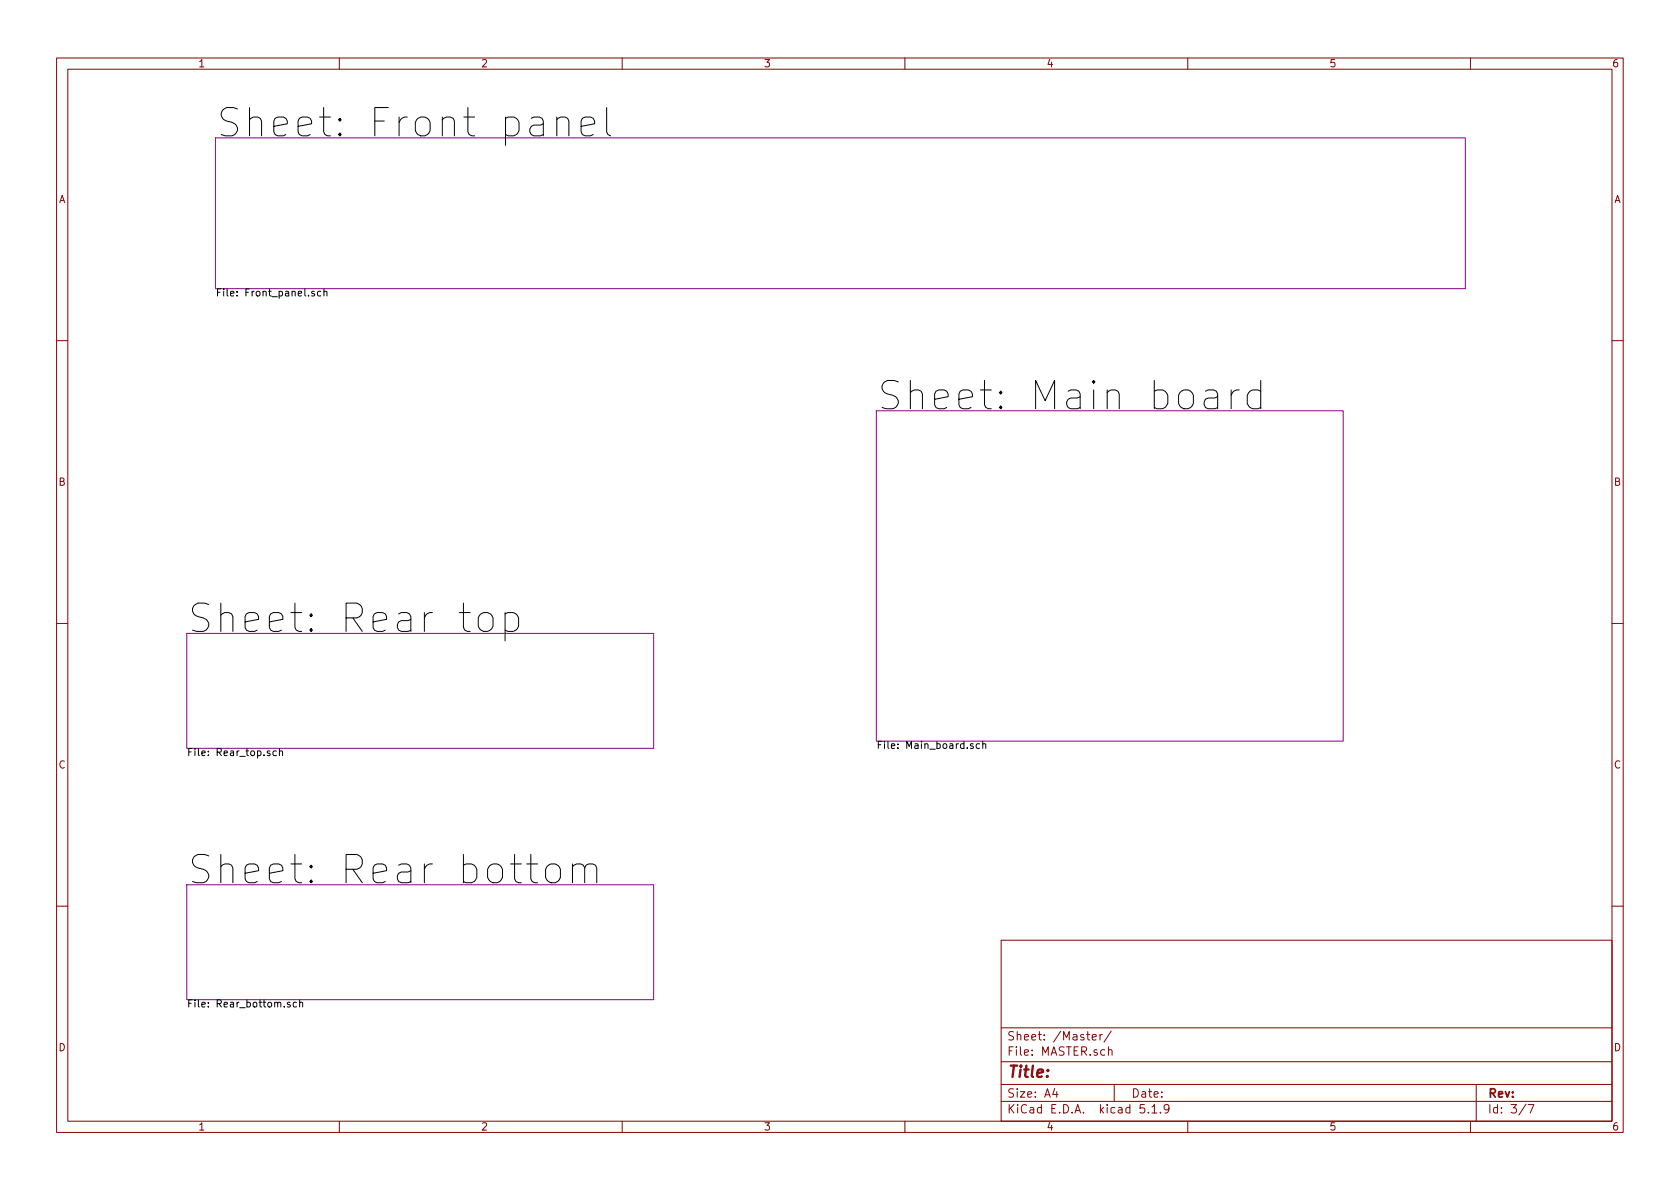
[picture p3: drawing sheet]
<svg xmlns="http://www.w3.org/2000/svg" width="297mm" height="210mm" viewBox="0 0 297 210" stroke-linecap="round" stroke-linejoin="round" font-family="sans-serif">
<g fill="none" stroke="#840000" stroke-width=".18">
<path d="M10 10.3h277v189.9h-277zM12 12.2h273v186.1h-273zM60 10.3v1.9M110 10.3v1.9M160 10.3v1.9M210 10.3v1.9M260 10.3v1.9M10 60.2h2M285 60.2h2M10 110.3h2M285 110.3h2M10 160.2h2"/>
<path d="M177 166.3h108v32h-108zM285 160.2h2M60 198.3v1.9M110 198.3v1.9M160 198.3v1.9M177 194.8h108M177 191.8h108M177 187.8h108M177 181.8h108M186.5 192.5l-.4 1h1M186.8 193v1M193.1 183.4l.7-.1v-.3l-.5-.1-.2 .2 .1 .7h.6"/>
<path d="M194.5 182.9v1M194.9 182.9l-.3 .1-.1 .2M196 185.7l.2-.1 .3 .1 .1 .9M196 185.1v1.5M196.5 182.3l-1.3 2M197 191.8v3M202.3 195.3h-.7l-.1 .7 .3-.1 .5 .1 .1 .2-.1 .5-.2 .1-.6-.1M203 196.7v.1M203.7 195.8l.4-.5v1.5M203.7 196.8h.8M205.2 196.7v.1M206.7 196l-.1 .2a.48 .48 0 0 1-.7-.1v-.6a.48 .48 0 0 1 .7-.1v.1a1.19 1.19 0 0 1-.2 1.2l-.4 .1"/>
<path d="M210 198.3v1.9M260 198.3v1.9M261 191.8v6.5M269.8 195.2l-1.2 2M270.2 195.3h1l-.6 1.5"/>
</g>
<path d="M38.1 24.4h221v26.6h-221zM154.9 72.6h82.6v58.5h-82.6zM33 112h82.6v20.3h-82.6zM33 156.5h82.6v20.3h-82.6z" fill="none" stroke="#840084" stroke-width=".18"/>
<g fill="none" stroke="#000" stroke-width=".18">
<path d="M107.3 19v4.3l.2 .5 .5 .2M98.5 21.2a1.36 1.36 0 0 1 1.9-.3l.2 .5v2.6M98.5 20.7v3.3M102.7 22.3l2.4-.4v-.5l-.2-.5-.5-.2h-.9l-.5 .2-.3 .5v1.9l.3 .5 .5 .2h.9l.5-.2M55.6 51.6l-.3-.1-.2 .2 .1 .2 .4 .1v.3h-.5M56.7 51.6l-.3-.1-.3 .2 .1 .6h.5M57.3 51.6l.2-.1 .3 .1v.7M57.3 51.1v1.2M213.1 69.2l.5-.2h1l.5 .2 .2 .5v2.6M215.3 70.1l-.5 .3h-1.2a.98 .98 0 0 0-.7 .9 .98 .98 0 0 0 .7 1h1.2l.5-.2M217.7 69v3.3M219.1 69a1.23 1.23 0 0 0-1.4 .9"/>
<path d="M222.9 69.2l-.5-.2h-.9l-.5 .2-.5 .7v1.4l.5 .8 .5 .2h.9l.5-.2M222.9 67.3v5M84.8 108.8a1.36 1.36 0 0 1 2.4 .5v1.4a1.36 1.36 0 0 1-1.3 1 1.36 1.36 0 0 1-1.3-1v-1.4zM89.3 108.6l.5-.3h1l.7 .5 .2 .5v1.4l-.5 .7-.4 .3h-1l-.5-.3M89.3 108.3v5M48.9 132.8h-.4l-.2 .2 .1 .6h.5M49.4 132.9l.2-.1h.3l.1 .8M49.4 132.4v1.2M172.1 131.6l-.3-.1-.2 .2v.2l.5 .1v.3h-.5M173.2 131.6l-.4-.1-.2 .2 .1 .6h.5M173.8 131.6l.1-.1 .3 .1 .1 .8M173.8 131.1v1.3"/>
<path d="M96.7 153.3a1.36 1.36 0 0 1 1.3-.6 1.36 1.36 0 0 1 1.1 1v1.5a1.36 1.36 0 0 1-1.3 1 1.36 1.36 0 0 1-1.3-1v-1.5zM101.2 153.3a1.4 1.4 0 0 1 1.9-.3l.3 .5v2.6M101.2 152.8v3.3M103.4 153.5l.2-.5 .5-.2h.7l.5 .2 .2 .5v2.6M51.3 177.3l-.3-.1-.2 .2 .1 .2 .4 .1v.3h-.5M52.4 177.3l-.3-.1-.3 .3 .1 .5h.5M53 177.4l.2-.2 .3 .1v.8M53 176.8v1.3"/>
</g>
<g font-size="7">
<text x="38.1" y="24.3">Sheet: Front panel</text>
<text x="154.9" y="72.5">Sheet: Main board</text>
<text x="33" y="111.9">Sheet: Rear top</text>
<text x="33" y="156.4">Sheet: Rear bottom</text>
</g>
<text font-size="2.8" fill="#840000" x="178" y="190.5">Title:</text>
<g font-size="2.1" fill="#840000">
<text x="178" y="184">Sheet: /Master/</text>
<text x="178" y="186.7">File: MASTER.sch</text>
<text x="178" y="196.9">KiCad E.D.A. kicad 5.1.9</text>
<text x="178" y="194.1">Size: A4</text>
<text x="200" y="194.1">Date:</text>
<text x="263" y="194.1">Rev:</text>
<text x="263" y="196.9">Id: 3/7</text>
</g>
<g font-size="1.8" fill="#840000">
<text x="35" y="11.9">1</text>
<text x="85" y="11.9">2</text>
<text x="135" y="11.9">3</text>
<text x="185" y="11.9">4</text>
<text x="235" y="11.9">5</text>
<text x="285" y="11.9">6</text>
<text x="10.4" y="35.9">A</text>
<text x="285.4" y="35.9">A</text>
<text x="10.4" y="85.9">B</text>
<text x="285.4" y="85.9">B</text>
<text x="10.4" y="135.9">C</text>
<text x="285.4" y="135.9">C</text>
<text x="10.4" y="185.9">D</text>
<text x="285.4" y="185.9">D</text>
<text x="35" y="199.9">1</text>
<text x="85" y="199.9">2</text>
<text x="135" y="199.9">3</text>
<text x="185" y="199.9">4</text>
<text x="235" y="199.9">5</text>
<text x="285" y="199.9">6</text>
</g>
<g font-size="1.8">
<text x="38.1" y="52.4">File: Front_panel.sch</text>
<text x="33" y="133.7">File: Rear_top.sch</text>
<text x="154.9" y="132.4">File: Main_board.sch</text>
<text x="33" y="178.1">File: Rear_bottom.sch</text>
</g>
</svg>
